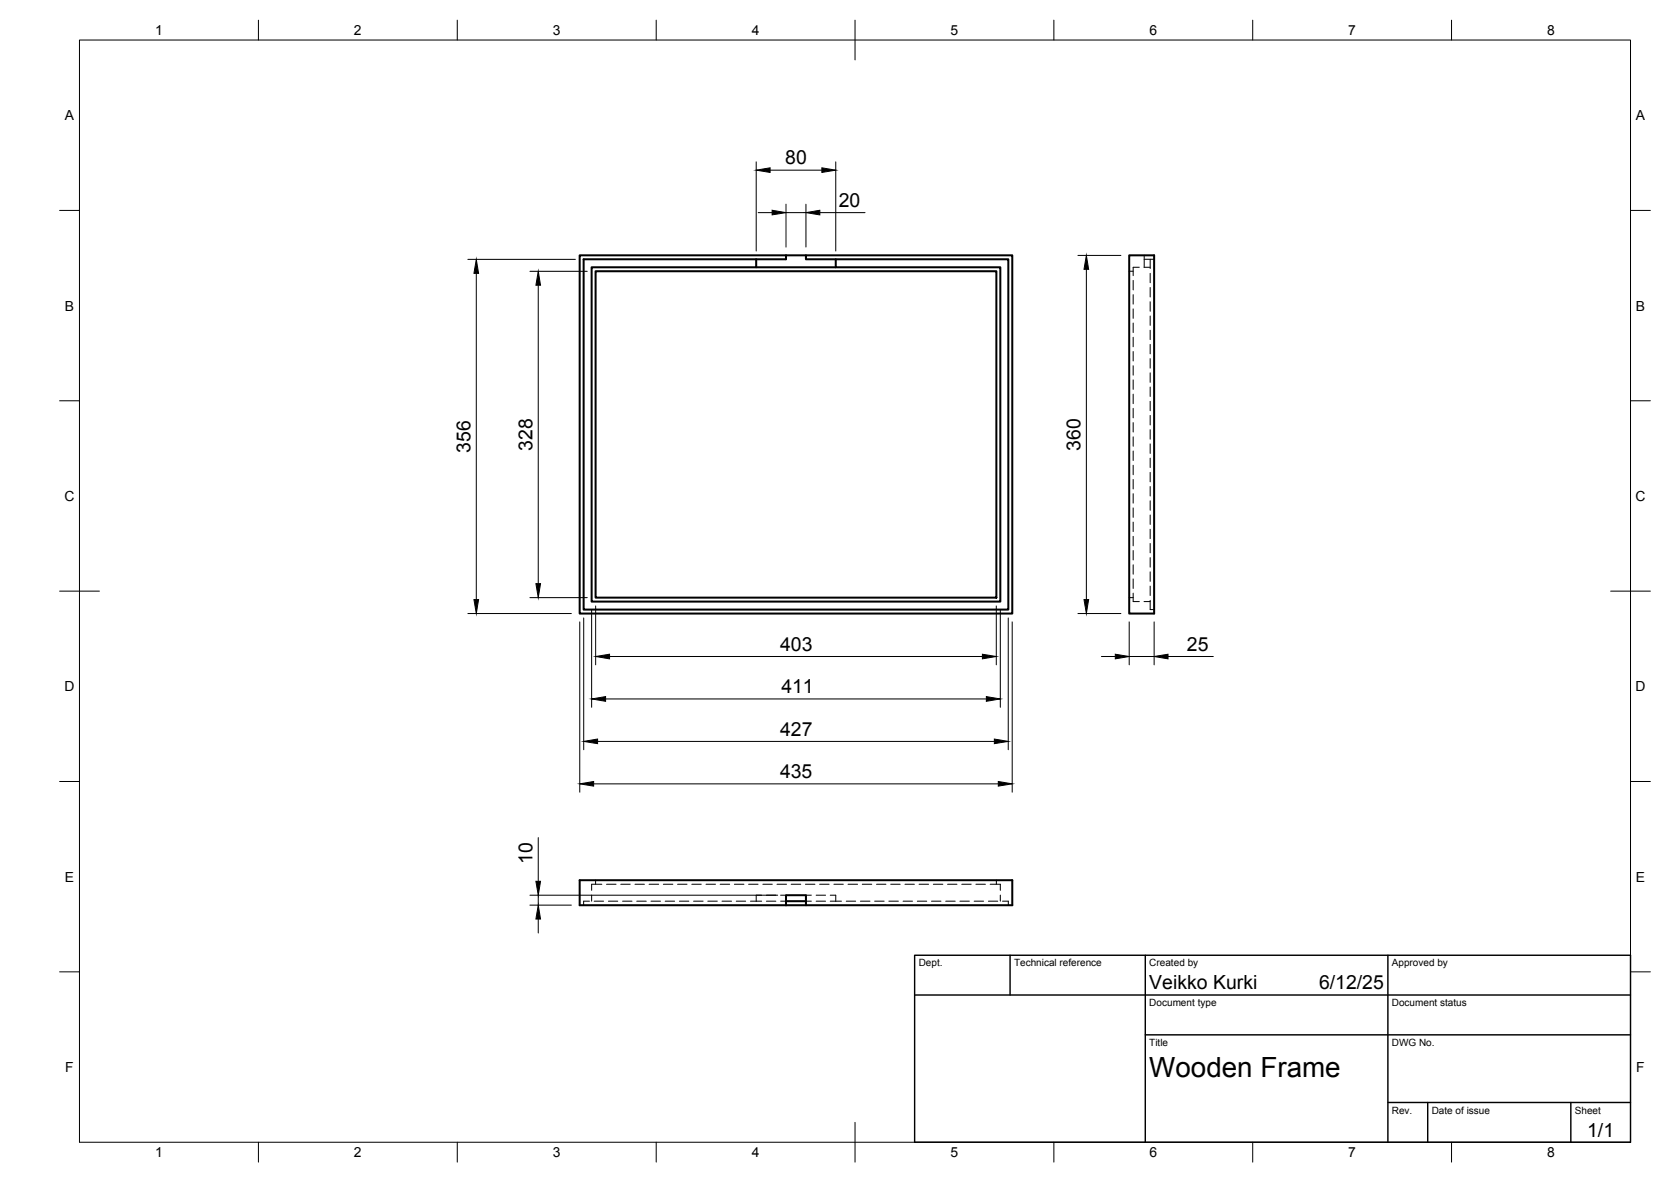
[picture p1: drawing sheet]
<svg xmlns="http://www.w3.org/2000/svg" width="420mm" height="297mm" viewBox="0 0 420 297" stroke-linecap="round" stroke-linejoin="round" font-family="sans-serif">
<!-- layer: Visible -->
<path d="M145.8 64.2h51.8v1h-50.9v88h106.8v-88h-50.9v-1h51.9v90h-108.7zM149.8 68.2h100.7v82h-100.7zM190.1 65.2v2h-41.3v84h102.7v-84h-41.4v-2M190.1 67.2h20M197.6 64.2h5M283.9 64.2h6.3v90h-6.3zM145.8 221.2h108.7v6.3h-108.7zM197.6 227.5v-2.5h5v2.5M197.6 226.5h5" fill="none" stroke="#000" stroke-width=".51"/>
<!-- layer: Hidden -->
<g fill="none" stroke="#000" stroke-width=".25">
<path d="M283.9 68.2h1M284.9 70.5v2.4M284.9 74v2.4M284.9 77.6v2.4M286.5 67.2h-1.6v2.1M287.7 67.2h1.5M287.7 65.2h2.5M287.7 64.2v3M289.2 65.2v2.3M289.2 68.7v2.4M289.2 72.2v2.4M289.2 75.8v2.4"/>
<path d="M289.2 79.4v2.4M284.9 81.2v2.4M284.9 84.8v2.4M284.9 88.3v2.4M284.9 91.9v2.4M284.9 95.5v2.4M284.9 99v2.4M289.2 83v2.4M289.2 86.6v2.3M289.2 90.1v2.4M289.2 93.7v2.4M289.2 97.3v2.3"/>
<path d="M284.9 102.6v2.4M284.9 106.2v2.4M284.9 109.8v2.3M284.9 113.3v2.4M284.9 116.9v2.4M289.2 100.8v2.4M289.2 104.4v2.4M289.2 108v2.4M289.2 111.6v2.3M289.2 115.1v2.4M289.2 118.7v2.4M284.9 120.5v2.4"/>
<path d="M284.9 124.1v2.3M284.9 127.6v2.4M284.9 131.2v2.4M284.9 134.8v2.4M284.9 138.4v2.3M289.2 122.3v2.4M289.2 125.8v2.4M289.2 129.4v2.4M289.2 133v2.4M289.2 136.6v2.3M283.9 150.2h1M284.9 149.1v2.1h1.6"/>
<path d="M284.9 141.9v2.4M284.9 145.5v2.4M287.7 151.2h1.5M289.2 150.9v2.3h1M289.2 140.1v2.4M289.2 143.7v2.4M289.2 147.3v2.4M148.2 226.5h-1.5v1M148.8 224.9v1.6M149.4 226.5h2.4M149.8 221.2v1M151.3 222.2h-2.5v1.5"/>
<path d="M152.5 222.2h2.4M153 226.5h2.3M156.1 222.2h2.4M156.5 226.5h2.4M159.7 222.2h2.3M160.1 226.5h2.4M163.2 222.2h2.4M163.7 226.5h2.4M166.8 222.2h2.4M167.3 226.5h2.3M170.4 222.2h2.3M170.8 226.5h2.4"/>
<path d="M173.9 222.2h2.4M174.4 226.5h2.4M177.5 222.2h2.4M178 226.5h2.4M181.1 222.2h2.4M181.5 226.5h2.4M184.7 222.2h2.3M185.1 226.5h2.4M188.2 222.2h2.4M188.7 226.5h2.8M191.5 225h-1.4v1.5M191.8 222.2h2.4"/>
<path d="M192.7 225h2.4M192.7 226.5h2.4M195.4 222.2h2.4M196.3 225h1.3M196.3 226.5h1.3M198.9 222.2h2.4M202.5 222.2h2.4M202.6 225h1.4M202.6 226.5h1.4M205.2 225h2.4M205.2 226.5h2.4M206.1 222.2h2.4"/>
<path d="M208.8 225h1.3v1.5M208.8 226.5h2.8M209.7 222.2h2.3M212.8 226.5h2.4M213.2 222.2h2.4M216.3 226.5h2.4M216.8 222.2h2.4M219.9 226.5h2.4M220.4 222.2h2.4M223.5 226.5h2.4M224 222.2h2.3M227.1 226.5h2.3"/>
<path d="M227.5 222.2h2.4M230.7 226.5h2.3M231.1 222.2h2.4M234.2 226.5h2.4M234.7 222.2h2.4M237.8 226.5h2.4M238.3 222.2h2.3M241.4 226.5h2.3M241.8 222.2h2.4M244.9 226.5h2.4M245.4 222.2h2.4M248.5 226.5h2.4"/>
<path d="M249 222.2h2.5v1.5M250.5 221.2v1M251.5 224.9v1.6M252.1 226.5h1.4v1"/>
</g>
<!-- layer: BORDER -->
<g fill="none" stroke="#000" stroke-width=".25">
<path d="M20 10.1h390v276.9h-390zM65 5.1v5M115 5.1v5M165 5.1v5M215 5.1v10M265 5.1v5M315 5.1v5M365 5.1v5M15 52.9h5M410 52.9h5M15 100.7h5M410 100.7h5"/>
<path d="M15 148.6h10M405 148.6h10M15 196.4h5M410 196.4h5M15 244.2h5M410 244.2h5M65 287v5M115 287v5M165 287v5M215 282.1v9.9M265 287v5M315 287v5"/>
<path d="M365 287v5"/>
</g>
<!-- layer: TITLEBLOCK -->
<path d="M230 240.1h180v46.9h-180zM230 250h180M254 240.1v9.9M288 240.1v46.9M349 240.1v46.9M288 260.1h122M349 277.1h61M359 277.1v9.9M395 277.1v9.9" fill="none" stroke="#000" stroke-width=".36"/>
<!-- layer: FD_Dimensions -->
<g fill="none" stroke="#000" stroke-width=".25">
<path d="M190.1 40.7v22.4M190.6 53.4h3.5M193.6 42.8h13.1M197.6 51.3v10.8M197.6 53.4h5M202.6 51.3v10.8M206.1 53.4h11.4M210.1 40.7v22.4M117.6 65.2h27.1M119.8 68.7v82M133.2 68.2h14.5M135.3 71.7v75"/>
<path d="M271 64.2h10.8M273.2 67.7v83M117.6 154.2h26.1M133.2 150.2h14.5M145.8 156.3v42.8M146.8 155.3v33.1M148.8 153.3v24.4M149.8 152.3v14.8M250.5 152.3v14.8M251.5 153.3v24.4M253.5 155.3v33.1M254.5 156.3v42.8"/>
<path d="M271 154.2h10.8M283.9 156.3v10.8M290.2 156.3v10.8M152.3 175.6h95.7M153.3 165h93.7M276.9 165h3.5M283.9 165h6.3M293.7 165h11.4M149.3 197h101.7M150.3 186.3h99.7M135.3 210.5v11M133.2 227.5h10.5"/>
<path d="M133.2 225h62.3M135.3 225v2.5M135.3 231v3.5"/>
</g>
<g fill="#000" stroke="#000" stroke-width=".25">
<path d="M190.1 42.8l3.5-.6v1.1zM194.1 52.8l3.5 .6-3.5 .6zM202.6 53.4l3.5-.6v1.2zM206.7 42.2l3.4 .6-3.4 .5zM119.8 65.2l.5 3.5h-1.1zM135.3 68.2l.6 3.5h-1.2zM273.2 64.2l.5 3.5h-1.1zM119.2 150.7h1.1l-.5 3.5zM134.7 146.7h1.2l-.6 3.5zM272.6 150.7h1.1l-.5 3.5zM148.8 175.6l3.5-.5v1.1zM149.8 165l3.5-.6v1.2z"/>
<path d="M247 164.4l3.5 .6-3.5 .6zM248 175.1l3.5 .5-3.5 .6zM280.4 164.4l3.5 .6-3.5 .6zM290.2 165l3.5-.6v1.2zM145.8 197l3.5-.6v1.2zM146.8 186.3l3.5-.6v1.2zM250 185.7l3.5 .6-3.5 .6zM251 196.4l3.5 .6-3.5 .6zM135.3 227.5l.6 3.5h-1.2zM134.7 221.5h1.2l-.6 3.5z"/>
</g>
<text font-size="7" x="289" y="270.6">Wooden Frame</text>
<g font-size="4.9">
<text x="197.4" y="41.3">80</text>
<text x="210.9" y="52">20</text>
<text x="118.3" y="113.8" transform="rotate(-90 118.3 113.8)">356</text>
<text x="133.9" y="113.2" transform="rotate(-90 133.9 113.2)">328</text>
<text x="271.7" y="113.2" transform="rotate(-90 271.7 113.2)">360</text>
<text x="196.2" y="163.5">403</text>
<text x="298.4" y="163.5">25</text>
<text x="196.5" y="174.3">411</text>
<text x="196.2" y="184.9">427</text>
<text x="196.1" y="195.5">435</text>
<text x="133.9" y="217.1" transform="rotate(-90 133.9 217.1)">10</text>
<text x="289" y="248.5">Veikko Kurki</text>
<text x="331.7" y="248.5">6/12/25</text>
<text x="399.1" y="285.7">1/1</text>
</g>
<g font-size="3.5">
<text x="39" y="8.8">1</text>
<text x="89" y="8.8">2</text>
<text x="139" y="8.8">3</text>
<text x="189" y="8.8">4</text>
<text x="239" y="8.8">5</text>
<text x="289" y="8.8">6</text>
<text x="339" y="8.8">7</text>
<text x="389" y="8.8">8</text>
<text x="16.3" y="30.2">A</text>
<text x="411.3" y="30.2">A</text>
<text x="16.3" y="78">B</text>
<text x="411.3" y="78">B</text>
<text x="16.2" y="125.9">C</text>
<text x="411.2" y="125.9">C</text>
<text x="16.2" y="173.7">D</text>
<text x="411.2" y="173.7">D</text>
<text x="16.3" y="221.6">E</text>
<text x="411.3" y="221.6">E</text>
<text x="16.4" y="269.4">F</text>
<text x="411.4" y="269.4">F</text>
<text x="39" y="290.8">1</text>
<text x="89" y="290.8">2</text>
<text x="139" y="290.8">3</text>
<text x="189" y="290.8">4</text>
<text x="239" y="290.8">5</text>
<text x="289" y="290.8">6</text>
<text x="339" y="290.8">7</text>
<text x="389" y="290.8">8</text>
</g>
<g font-size="2.5">
<text x="231" y="242.9">Dept.</text>
<text x="255" y="242.9">Technical reference</text>
<text x="289" y="242.9">Created by</text>
<text x="350" y="242.9">Approved by</text>
<text x="289" y="252.8">Document type</text>
<text x="350" y="252.8">Document status</text>
<text x="289" y="262.9">Title</text>
<text x="350" y="262.9">DWG No.</text>
<text x="350" y="279.9">Rev.</text>
<text x="360" y="279.9">Date of issue</text>
<text x="396" y="279.9">Sheet</text>
</g>
</svg>
